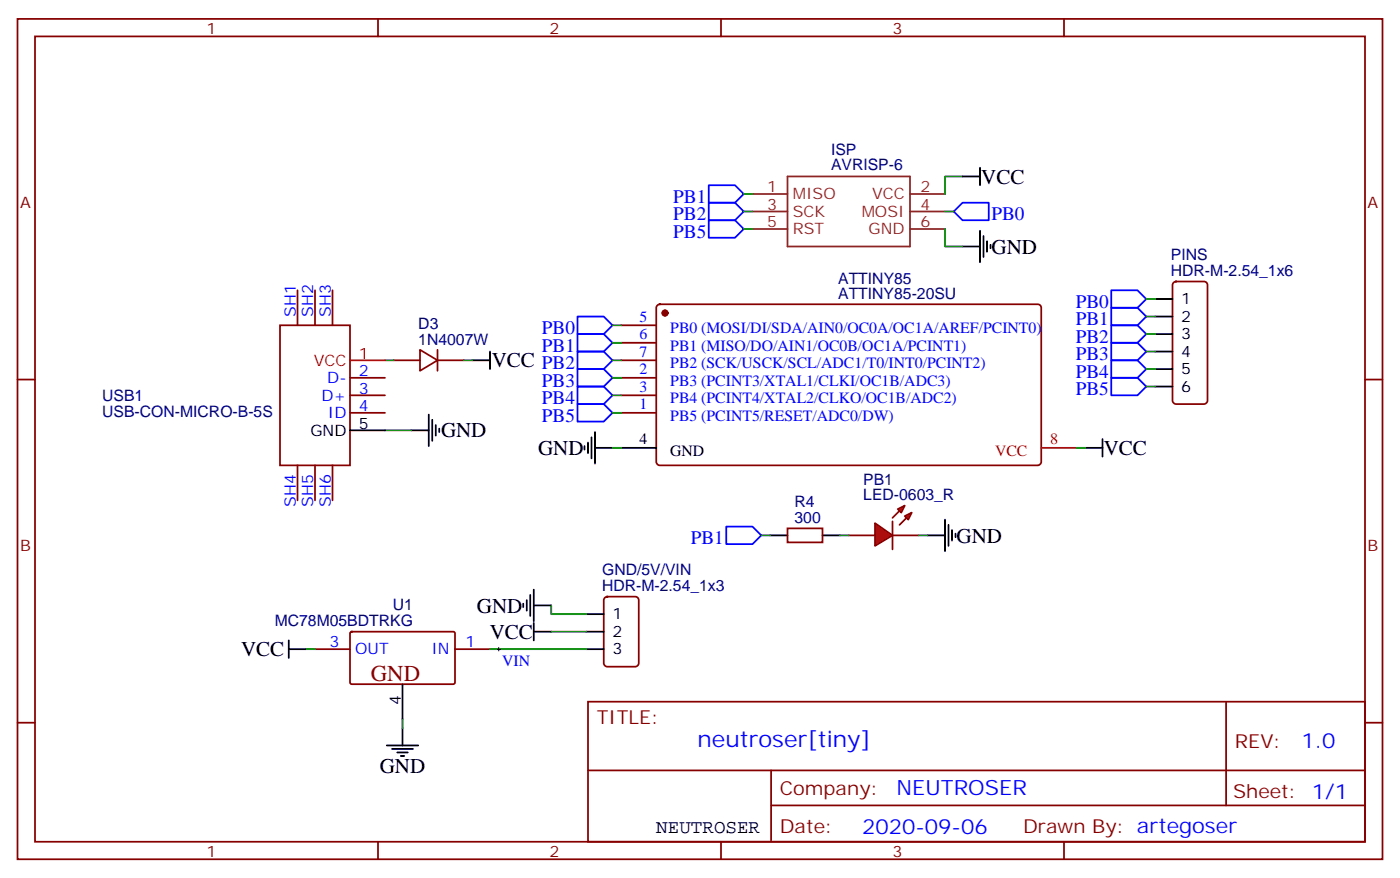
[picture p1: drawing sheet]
<svg xmlns="http://www.w3.org/2000/svg" width="282mm" height="177mm" viewBox="0 0 282 177" stroke-linecap="round" stroke-linejoin="round" font-family="sans-serif">
<g fill="none" stroke="#870000" stroke-width=".35">
<path d="M3.5 3.8h275.2v169.3h-275.2zM7.1 7.3h268.1v162.3h-268.1zM76.2 3.8v3.5M145.3 3.8v3.5M214.5 3.8v3.5M236.6 56.9l.5-.2h5.6a.71 .71 0 0 1 .7 .7v23.3a.76 .76 0 0 1-.7 .7h-5.6a.76 .76 0 0 1-.7-.7v-23.3zM3.5 76.5h3.6M79.4 72.6h5.3M84.7 70.5l3.5 2.1-3.5 2.1zM88.2 72.6h5.3M88.2 70.5v4.2M125.2 72.6h7.1"/>
<path d="M125.2 69.1h7.1M125.2 65.5h7.1M125.2 79.7h7.1M125.2 76.1h7.1M132.5 61.5l.5-.2h76.2a.71 .71 0 0 1 .7 .7v31.1a.76 .76 0 0 1-.7 .7h-76.2a.76 .76 0 0 1-.7-.7v-31.1zM275.2 76.5h3.5M125.2 83.2h7.1M3.5 145.6h3.6M118.5 141.4h156.7v28.2h-156.7zM118.6 155.2h156.4M155.4 155.2v14.2M247.2 141.4v20.9"/>
<path d="M275.2 145.6h3.5M76.2 169.6v3.5M145.3 169.6v3.5M155.4 162.3h119.6M214.5 169.6v3.5"/>
</g>
<circle cx="134.1" cy="63.1" r=".53" fill="#870000" stroke="#870000" stroke-width=".35"/>
<path d="M209.9 90.2h7.1" fill="none" stroke="#f00" stroke-width=".35"/>
<g fill="none" stroke="#000" stroke-width=".35">
<path d="M95.2 72.6h3.6M98.8 70.8v3.6M232.8 60.3h3.6M232.8 63.8h3.6M232.8 67.3h3.6M232.8 70.8h3.6M232.8 74.4h3.6M232.8 77.9h3.6M82.9 86.7h3.5M86.4 83.5v6.4M87.1 84.6v4.2M87.8 85.7v2.1"/>
<path d="M88.5 86.4v.7M125.2 90.2h7.1"/>
</g>
<path d="M151.7 39.1h7M158.7 35.6h24.7v14.1h-24.7zM183.4 39.1h7.1M151.7 42.6h7M151.7 46.1h7M183.4 42.6h7.1M183.4 46.1h7.1" fill="none" stroke="#8c2424" stroke-width=".35"/>
<g fill="#f00" stroke="#870000" stroke-width=".35">
<path d="M176.4 105.4l3.5 2.5-3.5 2.1z"/>
<path d="M179.9 105.1v5.6z"/>
</g>
<g fill="#870000" stroke="#870000" stroke-width=".35">
<path d="M179.9 104.4l1.4-1.5z"/>
<path d="M181.3 105.8l1.4-1.4z"/>
</g>
<g fill="#f00" stroke="#870000" stroke-width=".35">
<path d="M181 102.6l1.4-.7-.7 1.4z"/>
<path d="M182.4 104l1.4-.7-.7 1.4z"/>
</g>
<g fill="none" stroke="#870000" stroke-width=".35">
<path d="M60 58.5v7M63.5 58.5v7M67 58.5v7M56.4 65.5h14.2v28.3h-14.2zM70.6 76.1h7M70.6 79.7h7M60 93.8v7M63.5 93.8v7M67 93.8v7M70.6 83.2h7M158.7 106.5h7.1v2.8h-7.1zM171.1 107.9h5.3"/>
<path d="M179.9 107.9h5.3M63.5 130.8h7.1M70.6 127.5l.3-.2h20.6l.2 .3v10.1l-.3 .2-20.7-.1-.1-.3zM91.7 130.8h7.1M121.9 120.4l.5-.2h5.7a.71 .71 0 0 1 .7 .7v12.7a.76 .76 0 0 1-.7 .7h-5.7a.76 .76 0 0 1-.7-.7v-12.7z"/>
</g>
<g fill="none" stroke="#000" stroke-width=".35">
<path d="M194 35.6h3.6M197.6 33.8v3.5M194 49.7h3.6M197.6 46.5v6.3M198.3 47.6v4.2M199 48.6v2.1M199.7 49.3v.7M70.6 86.7h7M117.8 89.9v.7M118.5 89.2v2.1M119.2 88.1v4.3M119.9 90.2h3.6"/>
<path d="M119.9 87.1v6.3M218.7 90.2h3.5M222.2 88.5v3.5M106.9 119.9v4.2M107.6 118.8v6.4M155.2 107.9h3.5M165.8 107.9h3.5M187 107.9h3.5M190.5 104.7v6.4M191.2 105.8v4.2M191.9 106.8v2.1M192.6 107.5v.7"/>
<path d="M58.2 130.8h3.5M58.2 129v3.6M81.1 137.9v7M105.5 121.6v.7M106.2 120.9v2.1M107.6 127.3h3.5M107.6 125.5v3.5M107.6 122h3.5M118.2 130.8h3.5M118.2 123.8h3.5M118.2 127.3h3.5M78 150.2h6.3"/>
<path d="M79 150.9h4.3M80.1 151.6h2.1M80.8 152.3h.7M81.1 146.7v3.5"/>
</g>
<g fill="none" stroke="#008700" stroke-width=".35">
<path d="M149.9 39.1h1.8M194 35.6h-3.5v3.5M149.9 42.6h1.8M149.9 46.1h1.8M190.5 46.1v3.6h3.5M190.5 42.6h1.8M77.6 72.6h1.8M93.5 72.6h1.7M123.5 72.6h1.7M123.5 79.7h1.7M123.5 76.1h1.7M123.5 69.1h1.7"/>
<path d="M123.5 65.5h1.7M231.1 74.4h1.7M231.1 70.8h1.7M231.1 67.3h1.7M231.1 63.8h1.7M231.1 60.3h1.7M231.1 77.9h1.7M77.6 86.7h5.3M123.5 90.2h1.7M123.5 83.2h1.7M217 90.2h1.7M153.5 107.9h1.7"/>
<path d="M169.3 107.9h1.8M185.2 107.9h1.8M61.7 130.8h1.8M98.8 130.8h19.4M111.1 122v1.8h7.1M111.1 127.3h7.1M81.1 144.9v1.8"/>
</g>
<g fill="none" stroke="#00f" stroke-width=".35">
<path d="M142.9 37.3h5.3l1.7 1.8-1.7 1.8h-5.3zM142.9 44.4h5.3l1.7 1.7-1.7 1.8h-5.3zM142.9 40.9h5.3l1.7 1.7-1.7 1.8h-5.3zM192.3 42.6l1.7-1.7h5.3v3.5h-5.3zM224 58.5h5.3l1.8 1.8-1.8 1.7h-5.3zM116.4 63.8h5.3l1.8 1.7-1.8 1.8h-5.3zM116.4 67.3h5.3l1.8 1.8-1.8 1.7h-5.3zM116.4 70.8h5.3l1.8 1.8-1.8 1.8h-5.3zM116.4 74.4h5.3l1.8 1.7-1.8 1.8h-5.3zM116.4 77.9h5.3l1.8 1.8-1.8 1.7h-5.3zM224 76.1h5.3l1.8 1.8-1.8 1.8h-5.3zM224 62h5.3l1.8 1.8-1.8 1.7h-5.3z"/>
<path d="M224 65.5h5.3l1.8 1.8-1.8 1.8h-5.3zM224 69.1h5.3l1.8 1.7-1.8 1.8h-5.3zM224 72.6h5.3l1.8 1.8-1.8 1.7h-5.3zM116.4 81.4h5.3l1.8 1.8-1.8 1.7h-5.3zM146.4 106.1h5.3l1.8 1.8-1.8 1.7h-5.3z"/>
</g>
<path d="M100.2 130.8h.7M100.5 130.5v.7" fill="none" stroke="#000" stroke-width=".2"/>
<path d="M70.6 72.6h7" fill="none" stroke="#f00" stroke-width=".35"/>
<text font-size="4.6" fill="#800" x="74.8" y="137.2">GND</text>
<text font-size="4.6" fill="#00f" x="140.6" y="150.4">neutroser[tiny]</text>
<g font-size="4.2">
<text x="197.8" y="37">VCC</text>
<text x="199.9" y="51.1">GND</text>
<text x="99.1" y="74">VCC PB2</text>
<text x="88.9" y="88.2">GND</text>
<text x="108.5" y="91.7">GND</text>
<text x="222.5" y="91.7">VCC</text>
<text x="192.8" y="109.3">GND</text>
<text x="96.1" y="123.4">GND</text>
<text x="98.7" y="128.7">VCC</text>
<text x="48.6" y="132.2">VCC</text>
<text x="76.6" y="155.9">GND</text>
</g>
<g font-size="4.2" fill="#00f">
<text x="262.3" y="150.7">1.0</text>
<text x="180.7" y="160.2">NEUTROSER</text>
<text x="173.8" y="168">2020-09-06</text>
</g>
<g font-size="3.9" fill="#00f">
<text x="135.7" y="40.9">PB1</text>
<text x="135.7" y="47.9">PB5</text>
<text x="135.7" y="44.4">PB2</text>
<text x="199.8" y="44.4">PB0</text>
<text x="216.8" y="62">PB0</text>
<text x="216.8" y="65.5">PB1</text>
<text x="109.3" y="67.3">PB0</text>
<text x="109.3" y="70.8">PB1</text>
<text x="216.8" y="69.1">PB2</text>
<text x="109.3" y="77.9">PB3</text>
<text x="216.8" y="72.6">PB3</text>
<text x="216.8" y="76.1">PB4</text>
<text x="109.3" y="81.4">PB4</text>
<text x="216.8" y="79.7">PB5</text>
<text x="109.3" y="84.9">PB5</text>
<text x="139.2" y="109.6">PB1</text>
</g>
<g font-size="3.9" fill="#800">
<text x="120.3" y="146">TITLE:</text>
<text x="248.9" y="150.7">REV:</text>
<text x="157.2" y="160.2">Company:</text>
<text x="248.6" y="160.8">Sheet: 1/1</text>
<text x="157.2" y="167.9">Date:</text>
<text x="206.2" y="167.9">Drawn By: artegoser</text>
</g>
<text font-size="3.9" x="132.3" y="167.9">NEUTROSER</text>
<g font-size="3.2" fill="#800">
<text x="41.6" y="6.8">1</text>
<text x="110.8" y="6.8">2</text>
<text x="179.9" y="6.8">3</text>
<text x="4.1" y="41.9">A</text>
<text x="275.7" y="41.9">A</text>
<text x="4.1" y="111.1">B</text>
<text x="275.7" y="111.1">B</text>
<text x="41.6" y="172.6">1</text>
<text x="110.8" y="172.6">2</text>
<text x="179.9" y="172.6">3</text>
</g>
<g font-size="3.2" fill="#000080">
<text x="167.5" y="34.3">AVRISP-6</text>
<text x="167.5" y="31.2">ISP</text>
<text x="236" y="52.5">PINS</text>
<text x="169" y="57.3">ATTINY85</text>
<text x="236" y="55.7">HDR-M-2.54_1x6</text>
<text x="169" y="60.3">ATTINY85-20SU</text>
<text x="84.3" y="69.4">1N4007W</text>
<text x="84.3" y="66.3">D3</text>
<text x="20.6" y="84">USB-CON-MICRO-B-5S</text>
<text x="20.6" y="80.8">USB1</text>
<text x="174" y="100.8">LED-0603_R</text>
<text x="174" y="97.6">PB1</text>
<text x="160.2" y="105.4">300</text>
<text x="160.2" y="102.2">R4</text>
<text x="121.4" y="119.2">HDR-M-2.54_1x3</text>
<text x="121.4" y="116">GND/5V/VIN</text>
<text x="79.2" y="122.9">U1</text>
<text x="55.4" y="126.1">MC78M05BDTRKG</text>
</g>
<g font-size="3.2" fill="#8d2323">
<text x="154.6" y="38.7">1</text>
<text x="159.8" y="40.1">MISO</text>
<text x="175.8" y="40.1">VCC</text>
<text x="185.6" y="38.7">2</text>
<text x="154.6" y="42.3">3</text>
<text x="154.6" y="45.8">5</text>
<text x="159.8" y="43.7">SCK</text>
<text x="159.8" y="47.2">RST</text>
<text x="173.7" y="43.7">MOSI</text>
<text x="175.1" y="47.2">GND</text>
<text x="185.6" y="45.8">6</text>
<text x="185.6" y="42.3">4</text>
</g>
<g font-size="3.2" fill="#00f">
<text x="59.6" y="63.8" transform="rotate(-90 59.6 63.8)">SH1</text>
<text x="63.1" y="63.8" transform="rotate(-90 63.1 63.8)">SH2</text>
<text x="66.7" y="63.8" transform="rotate(-90 66.7 63.8)">SH3</text>
<text x="128.9" y="64.8">5</text>
<text x="128.9" y="71.9">7</text>
<text x="128.9" y="68.4">6</text>
<text x="135.1" y="70.7">PB1 (MISO/DO/AIN1/OC0B/OC1A/PCINT1)</text>
<text x="135.1" y="67.1">PB0 (MOSI/DI/SDA/AIN0/OC0A/OC1A/AREF/PCINT0)</text>
<text x="66" y="77.2">D-</text>
<text x="72.3" y="75.8">2</text>
<text x="128.9" y="75.4">2</text>
<text x="135.1" y="74.2">PB2 (SCK/USCK/SCL/ADC1/T0/INT0/PCINT2)</text>
<text x="135.1" y="77.7">PB3 (PCINT3/XTAL1/CLKI/OC1B/ADC3)</text>
<text x="64.8" y="80.7">D+</text>
<text x="72.3" y="79.3">3</text>
<text x="72.3" y="82.8">4</text>
<text x="128.9" y="79">3</text>
<text x="128.9" y="82.5">1</text>
<text x="135.1" y="81.2">PB4 (PCINT4/XTAL2/CLKO/OC1B/ADC2)</text>
<text x="66.1" y="84.2">ID</text>
<text x="135.1" y="84.8">PB5 (PCINT5/RESET/ADC0/DW)</text>
<text x="59.6" y="102.1" transform="rotate(-90 59.6 102.1)">SH4</text>
<text x="63.1" y="102.1" transform="rotate(-90 63.1 102.1)">SH5</text>
<text x="66.7" y="102.1" transform="rotate(-90 66.7 102.1)">SH6</text>
<text x="66.4" y="130.5">3</text>
<text x="71.6" y="131.9">OUT</text>
<text x="87" y="131.9">IN</text>
<text x="93.8" y="130.5">1</text>
<text x="101.2" y="134.2">VIN</text>
</g>
<g font-size="3.2">
<text x="238.1" y="61.3">1</text>
<text x="238.1" y="64.8">2</text>
<text x="238.1" y="68.4">3</text>
<text x="238.1" y="71.9">4</text>
<text x="238.1" y="75.4">5</text>
<text x="238.1" y="79">6</text>
<text x="62.6" y="87.8">GND</text>
<text x="72.3" y="86.4">5</text>
<text x="128.9" y="89.5">4</text>
<text x="135.1" y="91.8">GND</text>
<text x="123.5" y="124.8">1</text>
<text x="123.5" y="131.9">3</text>
<text x="123.5" y="128.3">2</text>
<text x="80.8" y="142" transform="rotate(-90 80.8 142)">4</text>
</g>
<g font-size="3.2" fill="#f00">
<text x="63.2" y="73.7">VCC</text>
<text x="72.3" y="72.2">1</text>
<text x="211.7" y="89.5">8</text>
<text x="200.6" y="91.8">VCC</text>
</g>
</svg>
